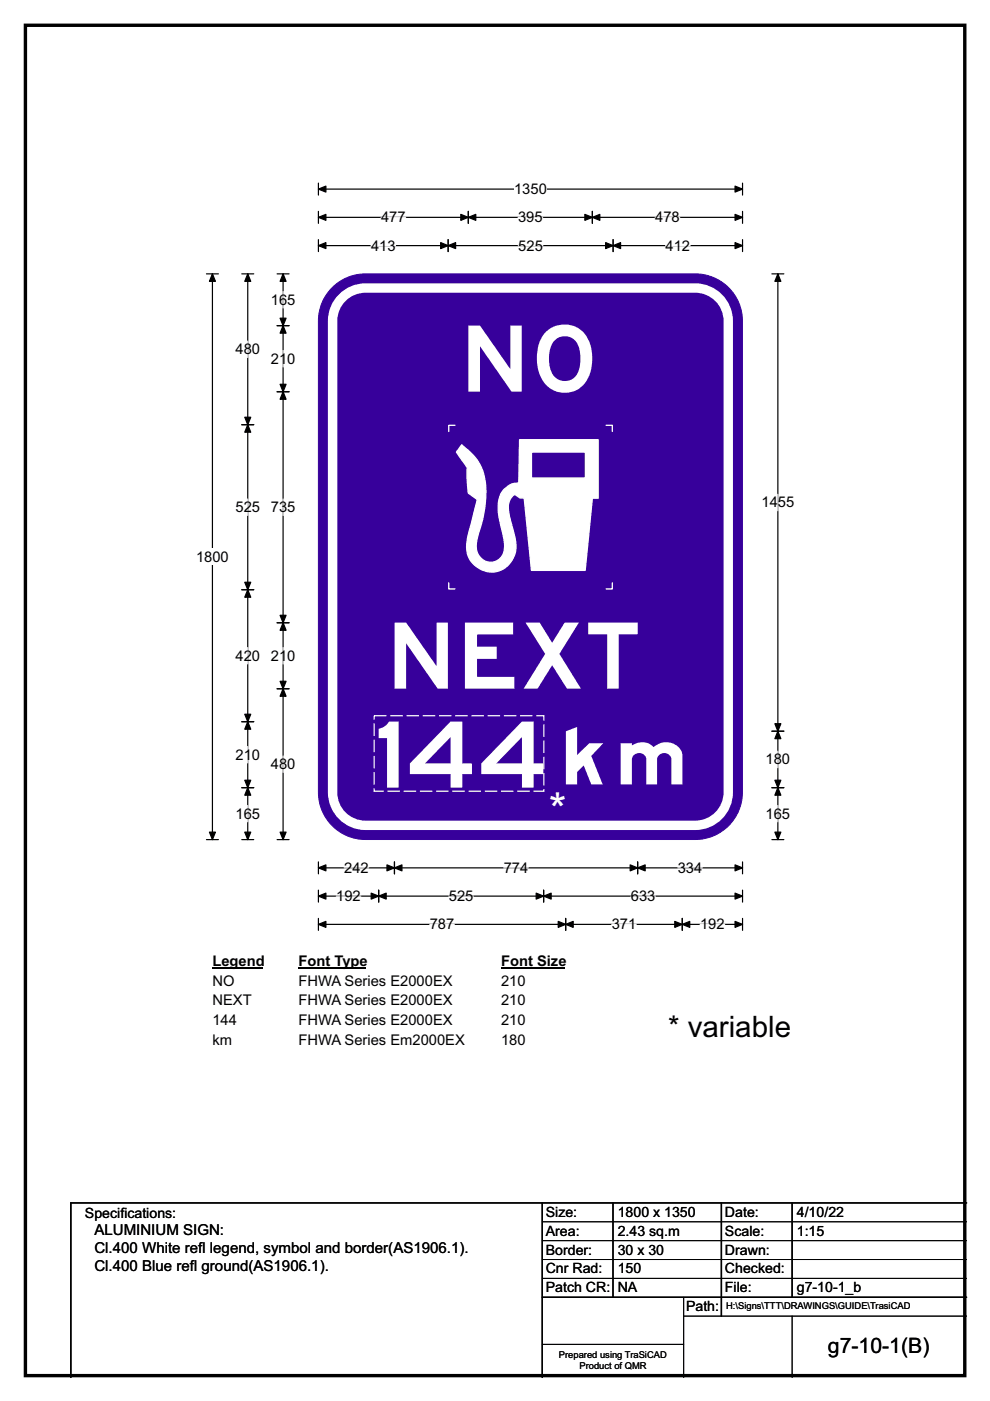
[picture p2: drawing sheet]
<svg xmlns="http://www.w3.org/2000/svg" width="210mm" height="297mm" viewBox="0 0 210 297" stroke-linecap="round" stroke-linejoin="round" font-family="sans-serif">
<path d="M5.4 5.4h199.2v286.3h-199.2z" fill="none" stroke="#000" stroke-width=".72"/>
<path d="M67.5 38.8v2.6M157.5 38.8v2.6M67.5 40.1h90" fill="none" stroke="#000" stroke-width=".25"/>
<g fill="#000" stroke="#000" stroke-width=".25">
<path d="M67.5 40.1l1.6-.6v1.2z" fill-rule="evenodd"/>
<path d="M155.9 39.5l1.6 .6-1.6 .6z" fill-rule="evenodd"/>
</g>
<path d="M109 38.4h7v3.5h-7z" fill="#fff"/>
<g fill="none" stroke="#000" stroke-width=".25">
<path d="M43.8 58.1h2.5M45.1 58.1v119.9M67.5 46.1h90M67.5 44.8v2.6M67.5 50.8v2.5M67.5 52.1h90M95.1 50.8v2.5M99.3 44.8v2.6M125.6 44.8v2.6M130 50.8v2.5M157.5 44.8v2.6M157.5 50.8v2.5"/>
<path d="M43.8 178h2.5M67.5 182.7v2.6M67.5 188.7v2.6M67.5 194.7v2.6M67.5 184h90M67.5 190h90M67.5 196h90M80.3 188.7v2.6M83.7 182.7v2.6M115.3 188.7v2.6M120 194.7v2.6M135.2 182.7v2.6"/>
<path d="M144.7 194.7v2.6M157.5 182.7v2.6M157.5 188.7v2.6M157.5 194.7v2.6"/>
</g>
<g fill="#000" stroke="#000" stroke-width=".25">
<path d="M45.1 58.1l.6 1.6h-1.3z" fill-rule="evenodd"/>
<path d="M67.5 46.1l1.6-.7v1.3z" fill-rule="evenodd"/>
<path d="M67.5 52.1l1.6-.7v1.3z" fill-rule="evenodd"/>
<path d="M95.1 52.1l1.5-.7v1.3z" fill-rule="evenodd"/>
<path d="M93.5 51.4l1.6 .7-1.6 .6z" fill-rule="evenodd"/>
<path d="M99.3 46.1l1.6-.7v1.3z" fill-rule="evenodd"/>
<path d="M97.7 45.4l1.6 .7-1.6 .6z" fill-rule="evenodd"/>
<path d="M124.1 45.4l1.5 .7-1.5 .6z" fill-rule="evenodd"/>
<path d="M125.6 46.1l1.6-.7v1.3z" fill-rule="evenodd"/>
<path d="M128.5 51.4l1.5 .7-1.5 .6z" fill-rule="evenodd"/>
<path d="M130 52.1l1.6-.7v1.3z" fill-rule="evenodd"/>
<path d="M155.9 45.4l1.6 .7-1.6 .6z" fill-rule="evenodd"/>
<path d="M155.9 51.4l1.6 .7-1.6 .6z" fill-rule="evenodd"/>
<path d="M44.4 176.4h1.3l-.6 1.6z" fill-rule="evenodd"/>
<path d="M67.5 184l1.6-.6v1.2z" fill-rule="evenodd"/>
<path d="M67.5 190l1.6-.6v1.2z" fill-rule="evenodd"/>
<path d="M67.5 196l1.6-.6v1.2z" fill-rule="evenodd"/>
<path d="M80.3 190l1.6-.6v1.2z" fill-rule="evenodd"/>
<path d="M78.7 189.4l1.6 .6-1.6 .6z" fill-rule="evenodd"/>
<path d="M83.7 184l1.6-.6v1.2z" fill-rule="evenodd"/>
<path d="M82.1 183.4l1.6 .6-1.6 .6z" fill-rule="evenodd"/>
<path d="M113.7 189.4l1.6 .6-1.6 .6z" fill-rule="evenodd"/>
<path d="M115.3 190l1.6-.6v1.2z" fill-rule="evenodd"/>
<path d="M120 196l1.6-.6v1.2z" fill-rule="evenodd"/>
<path d="M118.4 195.4l1.6 .6-1.6 .6z" fill-rule="evenodd"/>
<path d="M133.7 183.4l1.5 .6-1.5 .6z" fill-rule="evenodd"/>
<path d="M135.2 184l1.6-.6v1.2z" fill-rule="evenodd"/>
<path d="M143.1 195.4l1.6 .6-1.6 .6z" fill-rule="evenodd"/>
<path d="M144.7 196l1.6-.6v1.2z" fill-rule="evenodd"/>
<path d="M155.9 183.4l1.6 .6-1.6 .6z" fill-rule="evenodd"/>
<path d="M155.9 189.4l1.6 .6-1.6 .6z" fill-rule="evenodd"/>
<path d="M155.9 195.4l1.6 .6-1.6 .6z" fill-rule="evenodd"/>
</g>
<g fill="none" stroke="#fff" stroke-width=".25">
<path d="M78.7 52.1h5.2M80.8 46.1h5.2M109.9 46.1h5.2M109.9 52.1h5.2M139 46.1h5.2M141.2 52.1h5.2M71.3 190h5.2M73 184h5.2M91.2 196h5.2M95.2 190h5.2M106.8 184h5.2M129.7 196h5.3"/>
<path d="M133.8 190h5.2M143.8 184h5.2M148.5 196h5.2"/>
</g>
<path d="M41.6 116.3h6.9v3.5h-6.9z" fill="#fff"/>
<g fill="none" stroke="#000" stroke-width=".25">
<path d="M51.3 58.1h2.5M52.5 58.1v119.9M58.8 58.1h2.5M60 58.1v119.9M163.7 58.1h2.6M165 58.1v119.9M58.8 69h2.5M51.3 90h2.5M58.8 83.1h2.5M51.3 125h2.5M58.8 132h2.5M51.3 153h2.5"/>
<path d="M58.8 146h2.5M163.7 155h2.6M51.3 167h2.5M51.3 178h2.5M58.8 178h2.5M163.7 167h2.6M163.7 178h2.6"/>
</g>
<g fill="#000" stroke="#000" stroke-width=".25">
<path d="M52.5 58.1l.7 1.6h-1.3z" fill-rule="evenodd"/>
<path d="M60 58.1l.7 1.6h-1.3z" fill-rule="evenodd"/>
<path d="M165 58.1l.6 1.6h-1.2z" fill-rule="evenodd"/>
<path d="M60 69l.7 1.6h-1.3z" fill-rule="evenodd"/>
<path d="M59.4 67.5h1.3l-.7 1.5z" fill-rule="evenodd"/>
<path d="M52.5 90l.7 1.6h-1.3z" fill-rule="evenodd"/>
<path d="M51.9 88.5h1.3l-.7 1.5z" fill-rule="evenodd"/>
<path d="M59.4 81.5h1.3l-.7 1.6z" fill-rule="evenodd"/>
<path d="M60 83.1l.7 1.5h-1.3z" fill-rule="evenodd"/>
<path d="M51.9 123.4h1.3l-.7 1.6z" fill-rule="evenodd"/>
<path d="M52.5 125l.7 1.6h-1.3z" fill-rule="evenodd"/>
<path d="M59.4 130.5h1.3l-.7 1.5z" fill-rule="evenodd"/>
<path d="M60 132l.7 1.6h-1.3z" fill-rule="evenodd"/>
<path d="M51.9 151.4h1.3l-.7 1.6z" fill-rule="evenodd"/>
<path d="M52.5 153l.7 1.6h-1.3z" fill-rule="evenodd"/>
<path d="M59.4 144.4h1.3l-.7 1.6z" fill-rule="evenodd"/>
<path d="M60 146l.7 1.6h-1.3z" fill-rule="evenodd"/>
<path d="M165 155l.6 1.6h-1.2z" fill-rule="evenodd"/>
<path d="M164.4 153.4h1.2l-.6 1.6z" fill-rule="evenodd"/>
<path d="M51.9 165.4h1.3l-.7 1.6z" fill-rule="evenodd"/>
<path d="M52.5 167l.7 1.6h-1.3z" fill-rule="evenodd"/>
<path d="M51.9 176.4h1.3l-.7 1.6z" fill-rule="evenodd"/>
<path d="M59.4 176.4h1.3l-.7 1.6z" fill-rule="evenodd"/>
<path d="M164.4 165.4h1.2l-.6 1.6z" fill-rule="evenodd"/>
<path d="M165 167l.6 1.6h-1.2z" fill-rule="evenodd"/>
<path d="M164.4 176.4h1.2l-.6 1.6z" fill-rule="evenodd"/>
</g>
<g fill="none" stroke="#fff" stroke-width=".25">
<path d="M52.5 72.3v3.5M60 61.8v3.5M60 74.3v3.5M52.5 105.8v3.5M60 105.8v3.5M165 104.8v3.5M52.5 137.3v3.5M60 137.3v3.5M52.5 158.3v3.5M165 159.3v3.5M52.5 170.8v3.4M60 160.3v3.5"/>
<path d="M165 170.8v3.4"/>
</g>
<path d="M45.1 202h10.7v3.5h-10.7z" fill="#fff"/>
<path d="M45.1 205.3h10.7" fill="none" stroke="#000" stroke-width=".32"/>
<path d="M63.3 202h14.4v3.5h-14.4z" fill="#fff"/>
<path d="M63.3 205.3h14.4" fill="none" stroke="#000" stroke-width=".32"/>
<path d="M106.3 202h13.4v3.5h-13.4z" fill="#fff"/>
<path d="M106.3 205.3h13.4" fill="none" stroke="#000" stroke-width=".32"/>
<g fill="#fff">
<path d="M45.1 206.2h4.6v3.5h-4.6z"/>
<path d="M63.3 206.2h32.9v3.5h-32.9z"/>
<path d="M106.3 206.2h5.2v3.5h-5.2z"/>
<path d="M45.1 210.4h8.2v3.5h-8.2z"/>
<path d="M63.3 210.4h32.9v3.5h-32.9z"/>
<path d="M106.3 210.4h5.2v3.5h-5.2z"/>
<path d="M45.1 214.5h5.2v3.5h-5.2z"/>
<path d="M63.3 214.5h32.9v3.5h-32.9z"/>
<path d="M106.3 214.5h5.2v3.5h-5.2z"/>
<path d="M45.1 218.7h4.1v3.5h-4.1z"/>
<path d="M63.3 218.7h35.5v3.5h-35.5z"/>
<path d="M106.3 218.7h5.2v3.5h-5.2z"/>
</g>
<path d="M70.1 61.4a10 10 0 0 1 7.4-3.3h70a10 10 0 0 1 10 9.9v100a10 10 0 0 1-10 10h-70a10 10 0 0 1-10-10v-100a9.9 9.9 0 0 1 2.6-6.6z" fill-rule="evenodd" fill="#37009b" stroke="#37009b" stroke-width=".21"/>
<path d="M72.9 62.8a7 7 0 0 1 4.6-1.7h70a7 7 0 0 1 7 7v99.9a7 7 0 0 1-7 7h-70a7 7 0 0 1-7-7v-99.9a7 7 0 0 1 2.4-5.3z" fill="none" stroke="#fff" stroke-width="2"/>
<path d="M98 94.3a11.9 11.9 0 0 1 4.8 6.9 25.2 25.2 0 0 1-1.4 12.1 4.7 4.7 0 0 0 .7 5.1 3 3 0 0 0 3.5 .3 3 3 0 0 0 1.4-3.2l-1.2-6.1a6.4 6.4 0 0 1 1.3-5.8 3.5 3.5 0 0 1 2.7-1.2l.2-.1 .2-9.1h16.7v12.4h-1.3l-1.5 15.3h-11.4l-1.5-15.3h-.9l-1.2-.7-.7 .6-.4 .7a7 7 0 0 0 .4 4.6 12.2 12.2 0 0 1 .8 6.7 5.3 5.3 0 0 1-6.6 3.5 5.3 5.3 0 0 1-3.5-6.6l2.2-8.5-2-1.4-.2-3.1v-2.3l-2.3-3.3zM112.7 95.8v5.5h11.5v-5.5z" fill-rule="evenodd" fill="#fff"/>
<path d="M96.5 90.2h-1.3v1.3M98 94.3a11.9 11.9 0 0 1 4.8 6.9 25.2 25.2 0 0 1-1.4 12.1 4.7 4.7 0 0 0 .7 5.1 3 3 0 0 0 3.5 .3 3 3 0 0 0 1.4-3.2l-1.2-6.1a6.4 6.4 0 0 1 1.3-5.8 3.5 3.5 0 0 1 2.7-1.2l.2-.1 .2-9.1h16.7v12.4h-1.3l-1.5 15.3h-11.4l-1.5-15.3h-.9l-1.2-.7-.7 .6-.4 .7a7 7 0 0 0 .4 4.6 12.2 12.2 0 0 1 .8 6.7 5.3 5.3 0 0 1-6.6 3.5 5.3 5.3 0 0 1-3.5-6.6l2.2-8.5-2-1.4-.2-3.1v-2.3l-2.3-3.3zM112.7 95.8h11.5v5.5h-11.5zM128.6 90.2h1.3v1.3M95.2 123.6v1.3h1.3M129.9 123.6v1.3h-1.3" fill="none" stroke="#fff" stroke-width=".28"/>
<path d="M115 255v37M130 255v20M153 255v24M168 255v20M205 255h-190v37M115 275h90" fill="none" stroke="#000" stroke-width=".3"/>
<path d="M115 259h90M115 263h90M115 267h90M115 271h90M145 279h60M145 275v17M168 279v13M115 285h30" fill="none" stroke="#000" stroke-width=".21"/>
<path d="M79.3 151.7h36.1v16.1h-36.1z" fill="none" stroke="#fff" stroke-width=".26" stroke-dasharray="2.6 .8" stroke-linecap="butt"/>
<g font-size="19.5" fill="#fff">
<text x="97.5" y="83">NO</text>
<text x="81.9" y="146">NEXT</text>
<text x="78.9" y="167">144</text>
</g>
<text font-size="16.7" fill="#fff" x="117.6" y="166.3">km</text>
<text font-size="9.8" fill="#fefefe" x="116.4" y="175.1">*</text>
<text font-size="6.3" x="141.7" y="219.9">* variable</text>
<text font-size="4.5" x="175.6" y="286.9">g7-10-1(B)</text>
<g font-size="3.2">
<text x="20" y="261.9">ALUMINIUM SIGN:</text>
<text x="20" y="265.8">Cl.400 White ref</text>
<text x="20" y="269.6">Cl.400 Blue ref</text>
<text x="40.3" y="269.6">l ground(AS1906.1).</text>
<text x="42" y="265.8">l legend, symbol and border(AS1906.1).</text>
</g>
<g font-size="3.1">
<text x="109" y="41.2">1350</text>
<text x="80.8" y="47.1">477</text>
<text x="109.9" y="47.1">395</text>
<text x="139" y="47.1">478</text>
<text x="78.7" y="53.1">413</text>
<text x="109.9" y="53.1">525</text>
<text x="141.2" y="53.1">412</text>
<text x="57.4" y="64.6">165</text>
<text x="49.9" y="75.1">480</text>
<text x="57.4" y="77.1">210</text>
<text x="161.5" y="107.6">1455</text>
<text x="49.9" y="108.6">525</text>
<text x="57.4" y="108.6">735</text>
<text x="41.6" y="119.1">1800</text>
<text x="49.9" y="140.1">420</text>
<text x="57.4" y="140.1">210</text>
<text x="49.9" y="161.1">210</text>
<text x="57.4" y="163.1">480</text>
<text x="162.4" y="162.1">180</text>
<text x="49.9" y="173.6">165</text>
<text x="162.4" y="173.6">165</text>
<text x="73" y="185.1">242</text>
<text x="106.8" y="185.1">774</text>
<text x="143.8" y="185.1">334</text>
<text x="71.3" y="191.1">192</text>
<text x="95.2" y="191.1">525</text>
<text x="133.8" y="191.1">633</text>
<text x="91.2" y="197">787</text>
<text x="129.7" y="197">371</text>
<text x="148.5" y="197">192</text>
<text x="45.1" y="204.8">Legend</text>
<text x="45.1" y="209">NO</text>
<text x="63.3" y="204.8">Font Type</text>
<text x="63.3" y="209">FHWA Series E2000EX</text>
<text x="106.3" y="204.8">Font Size</text>
<text x="106.3" y="209">210</text>
<text x="45.1" y="213.2">NEXT</text>
<text x="63.3" y="213.2">FHWA Series E2000EX</text>
<text x="106.3" y="213.2">210</text>
<text x="45.1" y="217.3">144</text>
<text x="45.1" y="221.5">km</text>
<text x="63.3" y="217.3">FHWA Series E2000EX</text>
<text x="63.3" y="221.5">FHWA Series Em2000EX</text>
<text x="106.3" y="217.3">210</text>
<text x="106.3" y="221.5">180</text>
</g>
<g font-size="3">
<text x="115.8" y="258">Size:</text>
<text x="131" y="258">1800 x 1350</text>
<text x="153.8" y="258">Date:</text>
<text x="169" y="258">4/10/22</text>
<text x="18" y="258.2">Specif</text>
<text x="25.5" y="258.2">ications:</text>
<text x="115.8" y="262">Area:</text>
<text x="131" y="262">2.43 sq.m</text>
<text x="153.8" y="262">Scale:</text>
<text x="169" y="262">1:15</text>
<text x="115.8" y="266">Border:</text>
<text x="115.8" y="270">Cnr Rad:</text>
<text x="131" y="266">30 x 30</text>
<text x="131" y="270">150</text>
<text x="153.8" y="266">Drawn:</text>
<text x="153.8" y="270">Checked:</text>
<text x="115.8" y="274">Patch CR:</text>
<text x="131" y="274">NA</text>
<text x="153.8" y="274">File:</text>
<text x="169" y="274">g7-10-1_b</text>
<text x="145.5" y="278">Path:</text>
</g>
<g font-size="2">
<text x="154" y="277.6">H:\Signs\TTT\DRAWINGS\GUIDE\TrasiCAD</text>
<text x="118.5" y="287.8">Prepared using TraSiCAD</text>
<text x="122.9" y="290.2">Product of QMR</text>
</g>
</svg>
